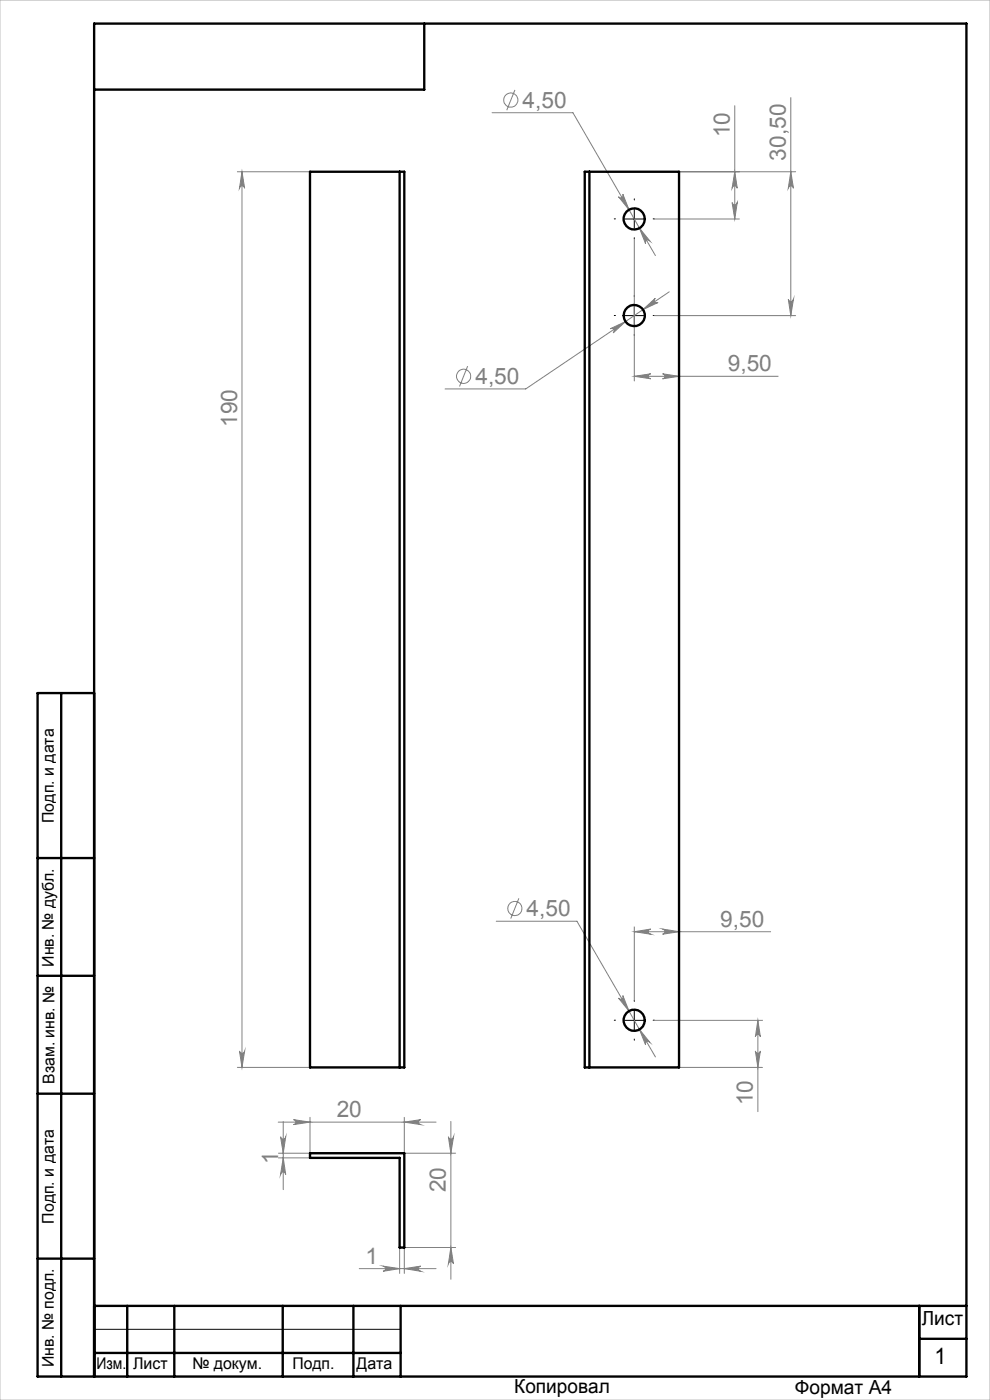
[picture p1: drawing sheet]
<svg xmlns="http://www.w3.org/2000/svg" width="210mm" height="297mm" viewBox="0 0 210 297" stroke-linecap="round" stroke-linejoin="round" font-family="sans-serif">
<g fill="none" stroke="#808080" stroke-width=".21">
<path d="M109.2 19.1l-1.7 4.3M50.3 36.4h15.5M51.3 36.4v190M51.3 36.4l.6 3.5a.55 .55 0 0 0-.6-.5 .55 .55 0 0 0-.5 .5zM104.4 23.9h17.1l17.5 30.3M144 36.4h24.8M155.9 22.4v24.1M155.9 36.4l.5 3.5a.55 .55 0 0 0-.6-.5 .55 .55 0 0 0-.5 .5zM167.7 20.7v46.3M167.7 36.4l.6 3.5a.55 .55 0 0 0-.5-.5 .55 .55 0 0 0-.6 .5zM131.2 41.7a.53 .53 0 0 0 .7 .2 .53 .53 0 0 0 .2-.7l1.3 3.3zM134.5 50.7v30.1"/>
<path d="M135.6 48.4l2.3 2.7a.54 .54 0 0 0-.8-.1 .54 .54 0 0 0-.2 .7zM138.8 46.5h18M155.3 43a.55 .55 0 0 0 .5 .5 .55 .55 0 0 0 .6-.5l-.5 3.5zM99.2 77.7l-1.7 4.3M129.5 69.7l3.2-1.5-2.6 2.4a.53 .53 0 0 0 .1-.7 .53 .53 0 0 0-.7-.2zM134.5 79.8l3.5-.5a.53 .53 0 0 0-.5 .5 .53 .53 0 0 0 .5 .6zM134.5 79.8h30.6M136.4 65.7l2.6-2.4a.53 .53 0 0 0-.1 .7 .53 .53 0 0 0 .7 .2zM138.8 67h30M140.5 79.3l3.5 .5-3.5 .6a.53 .53 0 0 0 .5-.6 .53 .53 0 0 0-.5-.5zM142 61.9l-30.5 20.6h-17.1M167.2 63.5a.55 .55 0 0 0 .6 .5 .55 .55 0 0 0 .5-.5l-.6 3.5z"/>
<path d="M105.3 195.4h17.1l16.6 28.8M110.1 190.6l-1.8 4.3M134.5 197.7l3.5-.6a.55 .55 0 0 0-.5 .5 .55 .55 0 0 0 .5 .6zM134.5 196.6v15.6M134.5 197.7h29M140.5 197.1l3.5 .6-3.5 .5a.55 .55 0 0 0 .5-.6 .55 .55 0 0 0-.5-.5zM131.2 211.7a.53 .53 0 0 0 .7 .2 .53 .53 0 0 0 .2-.7l1.3 3.3zM135.6 218.4l2.3 2.8a.53 .53 0 0 0-.7-.2 .53 .53 0 0 0-.3 .7zM138.8 216.5h22.9M160.8 216.5v19.3M160.8 216.5l.5 3.5a.53 .53 0 0 0-.5-.6 .53 .53 0 0 0-.6 .6zM50.3 226.4h15.5"/>
<path d="M50.8 223a.55 .55 0 0 0 .5 .5 .55 .55 0 0 0 .6-.5l-.6 3.4zM59 238.1h33.5M60.1 237.9v14.5M62.3 237.5l3.5 .6-3.5 .5a.53 .53 0 0 0 .5-.5 .53 .53 0 0 0-.5-.6zM65.8 237v7.6h-6.7M85.8 238.1l3.5-.6a.53 .53 0 0 0-.6 .6 .53 .53 0 0 0 .6 .5zM85.8 237v7.6h10.9M95.6 237.9v33.5M144 226.4h17.7M160.2 223a.53 .53 0 0 0 .6 .5 .53 .53 0 0 0 .5-.5l-.5 3.4zM59.1 245.6h6.7M59.5 241.2a.55 .55 0 0 0 .6 .5 .55 .55 0 0 0 .5-.5l-.5 3.4z"/>
<path d="M60.1 245.6l.5 3.6a.55 .55 0 0 0-.5-.6 .55 .55 0 0 0-.6 .6zM95.1 241.2a.55 .55 0 0 0 .6 .5 .55 .55 0 0 0 .5-.5l-.6 3.4zM76.2 269.1h16.3M81.2 268.6l3.6 .5-3.6 .6a.55 .55 0 0 0 .6-.6 .55 .55 0 0 0-.6-.5zM84.8 264.7v5.5M85.8 269.1l3.5-.5a.55 .55 0 0 0-.5 .5 .55 .55 0 0 0 .5 .6zM95.6 264.7l.6 3.4a.55 .55 0 0 0-.5-.5 .55 .55 0 0 0-.6 .5zM96.7 264.7h-10.9v5.5"/>
<circle cx="108.3" cy="21.2" r="1.51"/>
<circle cx="98.3" cy="79.8" r="1.51"/>
<circle cx="109.2" cy="192.7" r="1.49"/>
</g>
<path d="M130.6 46.4h-.3M134.6 42.4v-.2M134.6 50.4v.3M138.6 46.4h.2M130.6 66.9h-.3M134.6 62.9v-.2M134.6 70.9v.3M138.6 66.9h.2M130.6 216.4h-.3M134.6 212.4v-.2M138.6 216.4h.2M134.6 220.4v.3" fill="none" stroke="#000" stroke-width=".21" stroke-dasharray="15.2 1.3 1.3 1.3"/>
<path d="M132.5 46.5h4M134.5 44.4v4M132.5 67h4M134.5 64.9v4.1M132.5 216.5h4M134.5 214.5v3.9M20 282h65" fill="none" stroke="#000" stroke-width=".21"/>
<g fill="none" stroke="#000" stroke-width=".5">
<path d="M90 5v14h-70M13 147v145M20 147h-12v145h197v-287h-185v287M8 182h12M8 207h12M8 232h12M8 267h12M20 277h185M27 277v15M37 277v15M60 277v15M75 277v15"/>
<path d="M85 277v15M195 277v15M20 287h65M195 284h10"/>
</g>
<path d="M0 0h210v297h-210z" fill="none" stroke="#c0c0c0" stroke-width=".21"/>
<g fill="#808080">
<path d="M134.5 79.8l3.5-.5a.53 .53 0 0 0-.5 .5 .53 .53 0 0 0 .5 .6zM140.5 79.3l3.5 .5-3.5 .6a.53 .53 0 0 0 .5-.6 .53 .53 0 0 0-.5-.5zM136.4 65.7l3.2-1.5a.53 .53 0 0 1-.7-.2 .53 .53 0 0 1 .1-.7zM129.5 69.7a.53 .53 0 0 1 .7 .2 .53 .53 0 0 1-.1 .7l2.6-2.4zM135.6 48.4l1.3 3.3a.54 .54 0 0 1 .2-.7 .54 .54 0 0 1 .8 .1zM131.2 41.7l2.2 2.8-1.3-3.3a.53 .53 0 0 1-.2 .7 .53 .53 0 0 1-.7-.2zM135.6 218.4l1.3 3.3a.53 .53 0 0 1 .3-.7 .53 .53 0 0 1 .7 .2zM131.2 211.7l2.2 2.8-1.3-3.3a.53 .53 0 0 1-.2 .7 .53 .53 0 0 1-.7-.2zM134.5 197.7l3.5-.6a.55 .55 0 0 0-.5 .5 .55 .55 0 0 0 .5 .6zM140.5 197.1l3.5 .6-3.5 .5a.55 .55 0 0 0 .5-.6 .55 .55 0 0 0-.5-.5zM81.2 268.6l3.6 .5-3.6 .6a.55 .55 0 0 0 .6-.6 .55 .55 0 0 0-.6-.5zM85.8 269.1l3.5-.5a.55 .55 0 0 0-.5 .5 .55 .55 0 0 0 .5 .6z"/>
<path d="M85.8 238.1l3.5-.6a.53 .53 0 0 0-.6 .6 .53 .53 0 0 0 .6 .5zM62.3 237.5l3.5 .6-3.5 .5a.53 .53 0 0 0 .5-.5 .53 .53 0 0 0-.5-.6z"/>
<path d="M155.3 43a.55 .55 0 0 0 .5 .5 .55 .55 0 0 0 .6-.5l-.5 3.5zM155.9 36.4l.5 3.5a.55 .55 0 0 0-.6-.5 .55 .55 0 0 0-.5 .5zM167.2 63.5a.55 .55 0 0 0 .6 .5 .55 .55 0 0 0 .5-.5l-.6 3.5zM167.7 36.4l.6 3.5a.55 .55 0 0 0-.5-.5 .55 .55 0 0 0-.6 .5zM95.6 264.7l.6 3.4a.55 .55 0 0 0-.5-.5 .55 .55 0 0 0-.6 .5zM95.1 241.2a.55 .55 0 0 0 .6 .5 .55 .55 0 0 0 .5-.5l-.6 3.4z"/>
<path d="M51.3 36.4l.6 3.5a.55 .55 0 0 0-.6-.5 .55 .55 0 0 0-.5 .5zM50.8 223a.55 .55 0 0 0 .5 .5 .55 .55 0 0 0 .6-.5l-.6 3.4zM160.8 216.5l.5 3.5a.53 .53 0 0 0-.5-.6 .53 .53 0 0 0-.6 .6zM160.2 223a.53 .53 0 0 0 .6 .5 .53 .53 0 0 0 .5-.5l-.5 3.4zM59.5 241.2a.55 .55 0 0 0 .6 .5 .55 .55 0 0 0 .5-.5l-.5 3.4zM60.1 245.6l.5 3.6a.55 .55 0 0 0-.5-.6 .55 .55 0 0 0-.6 .6z"/>
</g>
<g fill="none" stroke="#000" stroke-width=".5">
<path d="M65.8 36.4h20v190h-20zM84.8 36.4v190M124 36.4h20v190h-20zM125 36.4v190M65.8 244.6h20v20.1h-1v-19.1h-19z"/>
<circle cx="134.5" cy="46.4" r="2.25"/>
<circle cx="134.5" cy="67" r="2.24"/>
<circle cx="134.5" cy="216.4" r="2.25"/>
</g>
<g font-size="4.8" fill="#808080">
<text x="110.8" y="22.8">4,50</text>
<text x="154.8" y="29.1" transform="rotate(-90 154.8 29.1)">10</text>
<text x="166.7" y="34.1" transform="rotate(-90 166.7 34.1)">30,50</text>
<text x="100.8" y="81.4">4,50</text>
<text x="154.4" y="78.7">9,50</text>
<text x="50.3" y="90.6" transform="rotate(-90 50.3 90.6)">190</text>
<text x="111.7" y="194.3">4,50</text>
<text x="152.8" y="196.6">9,50</text>
<text x="71.4" y="236.9">20</text>
<text x="159.7" y="234.5" transform="rotate(-90 159.7 234.5)">10</text>
<text x="59" y="246.9" transform="rotate(-90 59 246.9)">1</text>
<text x="94.6" y="252.9" transform="rotate(-90 94.6 252.9)">20</text>
<text x="77.6" y="268">1</text>
</g>
<text font-size="4.8" x="198.2" y="289.5">1</text>
<g font-size="4.1">
<text x="195.5" y="281.2">Лист</text>
<text x="109.1" y="295.6">Копировал</text>
<text x="168.6" y="295.7">Формат А4</text>
</g>
<g font-size="3.4">
<text x="11.4" y="174.6" transform="rotate(-90 11.4 174.6)">Подп. и дата</text>
<text x="11.4" y="205.1" transform="rotate(-90 11.4 205.1)">Инв. № дубл.</text>
<text x="11.6" y="229.9" transform="rotate(-90 11.6 229.9)">Взам. инв. №</text>
<text x="11.4" y="259.6" transform="rotate(-90 11.4 259.6)">Подп. и дата</text>
<text x="11.4" y="290" transform="rotate(-90 11.4 290)">Инв. № подл.</text>
<text x="20.4" y="290.4">Изм.</text>
<text x="28.2" y="290.4">Лист</text>
<text x="40.8" y="290.4">№ докум.</text>
<text x="62" y="290.4">Подп.</text>
<text x="75.6" y="290.4">Дата</text>
</g>
</svg>
